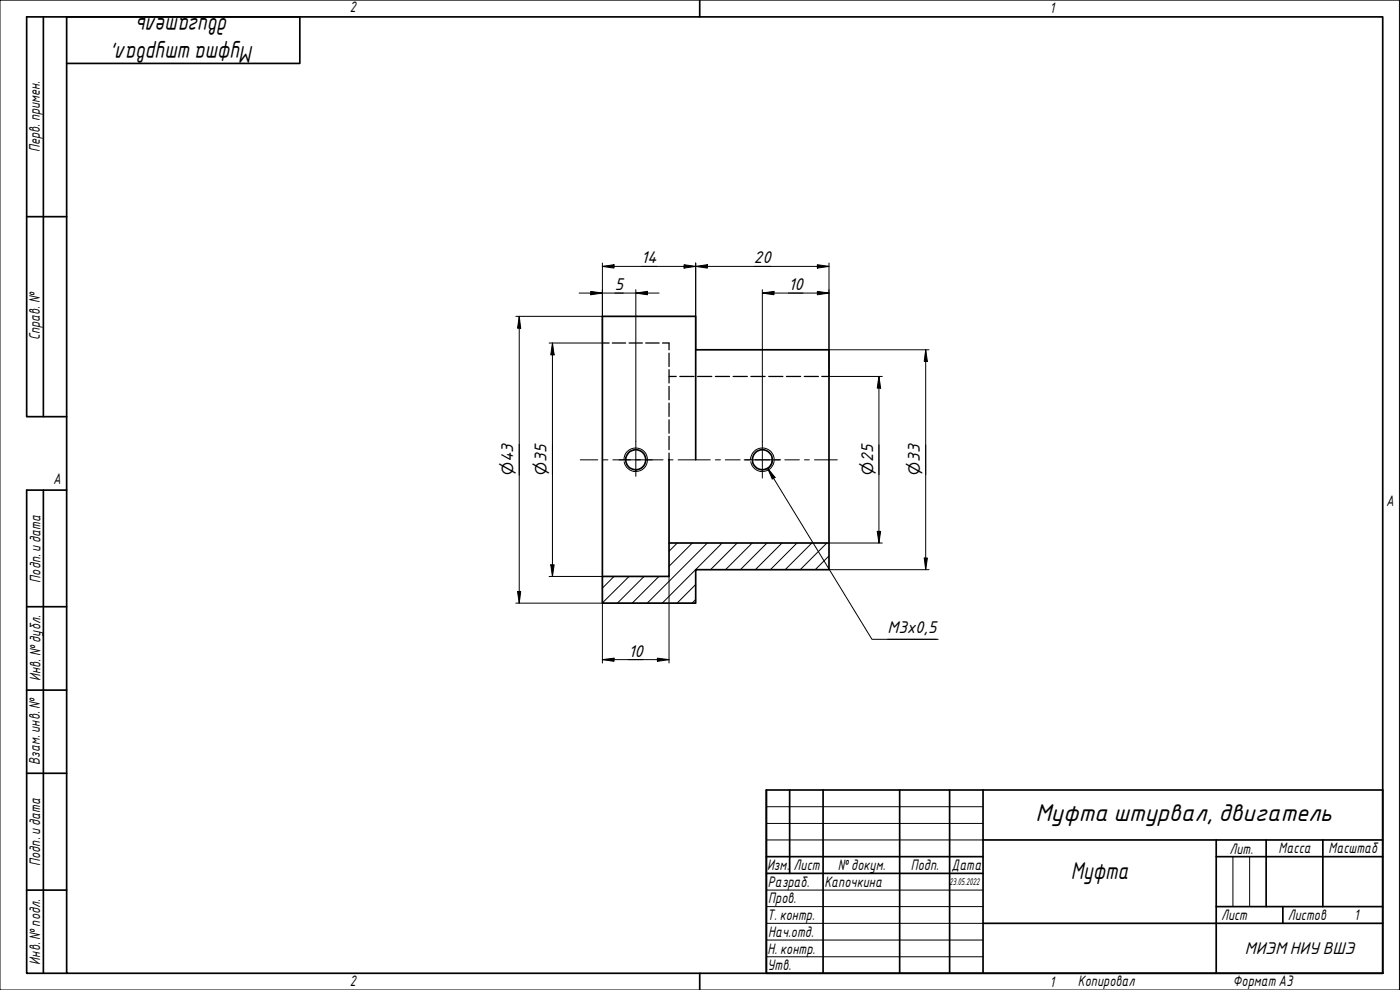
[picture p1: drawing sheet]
<svg xmlns="http://www.w3.org/2000/svg" width="420mm" height="297mm" viewBox="0 0 420 297" stroke-linecap="round" stroke-linejoin="round" font-family="sans-serif">
<g fill="none" stroke="#000" stroke-width=".3">
<path d="M184.3 173l-3.5 3.5M188.8 173l-8 7.9M193.3 173l-8 8M197.7 173l-8 8M203.3 162.9l-2.5 2.5M207.8 162.9l-7 7M208.8 179.9l-1.1 1.1M208.8 175.4l-5.6 5.6M212.3 162.9l-18.1 18.1M216.7 162.9l-17.9 18.1M221.2 162.9l-8 8M225.7 162.9l-8 8"/>
<path d="M230.2 162.9l-8 8M234.7 162.9l-8 8M239.2 162.9l-8 8M243.6 162.9l-8 8M248.2 162.9l-8 8M248.8 166.8l-4.1 4.1"/>
</g>
<g fill="none" stroke="#000" stroke-width=".51">
<path d="M208.8 105h40v57.9M200.8 137.9v25M208.8 137.9v-43h-28v78.1M180.8 173h20v-10.1h48v8h-40v10.1h-28z"/>
<circle cx="190.8" cy="137.9" r="3"/>
<circle cx="228.8" cy="137.9" r="2.99"/>
</g>
<g fill="none" stroke="#000" stroke-width=".38">
<path d="M180.8 102.9h2M183.8 102.9h4M188.8 102.9h4M193.8 102.9h4M198.8 102.9h2v2.1M200.8 106v4M200.8 110.9v4M200.8 115.9v4M200.8 113h2.1M204 113h4.3M209.4 113h4.2M214.7 113h4.2"/>
<path d="M220 113h4.3M225.4 113h4.2M230.7 113h4.2M236 113h4.3M241.4 113h4.2M246.6 113h2.2M200.8 121v4M200.8 126v4M200.8 130.9v4M200.8 135.9v2"/>
</g>
<path d="M187.3 137.9a3.5 3.5 0 0 1 5-3.2 3.5 3.5 0 0 1 .6 6 3.5 3.5 0 0 1-5.6-2.2M225.2 137.9a3.6 3.6 0 0 1 5.1-3.2 3.6 3.6 0 0 1 .7 6 3.6 3.6 0 0 1-5.7-2.2" fill="none" stroke="#000" stroke-width=".3"/>
<path d="M20 5.1h395v286.9h-395zM210 0v5.1M210 292v5" fill="none" stroke="#000" stroke-width=".51"/>
<path d="M0 0h420v297h-420z" fill="none" stroke="#000" stroke-width=".3"/>
<g fill="none" stroke="#000" stroke-width=".51">
<path d="M230 237h185v55h-185zM237 237v25.1M247 237v55M270 237v55M285 237v55M295 237v55M230 257h65M295 252h120M365 257h50M365 252v40M380 252v20M397 252v20"/>
<path d="M230 262.1h65M295 277h120M365 272h50M385 272v5"/>
</g>
<path d="M230 242h65M230 247.1h65M230 252h65M370 257v15M375 257v15M230 267.1h65M230 272h65M230 277h65M230 282.1h65M230 287.1h65" fill="none" stroke="#000" stroke-width=".3"/>
<path d="M13 5.1v119.9M20 19h70v-13.9h-82v119.9h12M8 65h12M13 147.1v144.9M20 147.1h-12v144.9h12M8 182h12M8 207.1h12M8 232h12M8 267.1h12" fill="none" stroke="#000" stroke-width=".51"/>
<path d="M185.8 138h10M190.8 132.4v10.5M223.3 138h11M228.8 132.4v11" fill="none" stroke="#000" stroke-width=".3"/>
<g fill="none" stroke="#000" stroke-width=".3">
<path d="M174.1 138h5.3M180.9 138h1.5M183.9 138h5.3M190.7 138h1.5M193.7 138h5.3M200.5 138h1.5M203.5 138h9.7M214.7 138h1.5M217.7 138h4.4M223.6 138h1.5M226.6 138h4.4M232.5 138h1.5"/>
<path d="M235.5 138h4.4M241.4 138h1.5M244.4 138h6.9"/>
</g>
<g fill="none" stroke="#000" stroke-width=".3">
<path d="M180.8 79.9l3.5-.5v1zM180.8 78.9v24h-16M180.8 79.9h68M205.3 79.4l3.5 .5-3.5 .5zM208.8 79.9l3.5-.5v1zM208.8 78.9v26.1M245.3 79.4l3.5 .5-3.5 .5zM248.8 78.9v34.1h16M154.8 94.9h26M155.8 94.9l.5 3.6h-1zM155.8 94.9v86.1M173.8 87.9h24"/>
<path d="M177.3 87.4l3.5 .5-3.5 .5zM190.8 87.9l3.5-.5v1zM190.8 86.9v45.5M228.8 87.9l3.5-.5v1zM228.8 87.9h20M228.8 86.9v45.5M245.3 87.4l3.5 .5-3.5 .5zM165.8 102.9l.5 3.6h-1zM165.8 102.9v70.1M248.8 105h30M263.8 113l.5 3.4h-1zM263.8 113v49.9"/>
<path d="M277.8 105l.5 3.4h-.9zM277.8 105v65.9M231.8 138l-.5 1.6-.8 .8-1 .5M230.4 140.5l2.2 2.7-.8 .5zM230.4 140.5l31.3 51.3h19.9M263.3 159.4h1l-.5 3.5zM155.3 177.5h1l-.5 3.5zM164.8 173h16v25.9M165.3 169.5h1l-.5 3.5zM200.8 173v25.9M248.8 162.9h16M248.8 170.9h30"/>
<path d="M277.4 167.4h.9l-.5 3.5zM154.8 181h26M180.8 197.9l3.5-.4v.9zM180.8 197.9h20M197.3 197.5l3.5 .4-3.5 .5zM266.4 191.8h14.7"/>
</g>
<g fill="#000">
<path d="M180.8 79.9l3.5-.5v1z" fill-rule="evenodd"/>
<path d="M208.8 79.9l3.5-.5v1z" fill-rule="evenodd"/>
<path d="M155.8 94.9l.5 3.6h-1z" fill-rule="evenodd"/>
<path d="M177.3 87.4l3.5 .5-3.5 .5z" fill-rule="evenodd"/>
<path d="M190.8 87.9l3.5-.5v1z" fill-rule="evenodd"/>
<path d="M205.3 79.4l3.5 .5-3.5 .5z" fill-rule="evenodd"/>
<path d="M228.8 87.9l3.5-.5v1z" fill-rule="evenodd"/>
<path d="M245.3 79.4l3.5 .5-3.5 .5z" fill-rule="evenodd"/>
<path d="M245.3 87.4l3.5 .5-3.5 .5z" fill-rule="evenodd"/>
<path d="M165.8 102.9l.5 3.6h-1z" fill-rule="evenodd"/>
<path d="M263.8 113l.5 3.4h-1z" fill-rule="evenodd"/>
<path d="M277.8 105l.5 3.4h-.9z" fill-rule="evenodd"/>
<path d="M230.4 140.5l2.2 2.7-.8 .5z" fill-rule="evenodd"/>
<path d="M263.3 159.4h1l-.5 3.5z" fill-rule="evenodd"/>
<path d="M155.3 177.5h1l-.5 3.5z" fill-rule="evenodd"/>
<path d="M165.3 169.5h1l-.5 3.5z" fill-rule="evenodd"/>
<path d="M277.4 167.4h.9l-.5 3.5z" fill-rule="evenodd"/>
<path d="M180.8 197.9l3.5-.4v.9z" fill-rule="evenodd"/>
<path d="M197.3 197.5l3.5 .4-3.5 .5z" fill-rule="evenodd"/>
</g>
<g font-size="7">
<text x="68.6" y="5.3" transform="rotate(180 68.6 5.3)">двигатель</text>
<text x="76.2" y="13.7" transform="rotate(180 76.2 13.7)">Муфта штурвал,</text>
<text x="310.8" y="246.2">Муфта штурвал, двигатель</text>
<text x="321.4" y="263.8">Муфта</text>
</g>
<g font-size="4.9">
<text x="192.5" y="79">14</text>
<text x="226.3" y="79">20</text>
<text x="184.5" y="87">5</text>
<text x="236.6" y="87">10</text>
<text x="266.4" y="190">М3х0,5</text>
<text x="188.6" y="197.1">10</text>
<text x="373.6" y="286.2">МИЭМНИУВШЭ</text>
</g>
<g font-size="4.6">
<text x="154.1" y="142.6" transform="rotate(-90 154.1 142.6)">⌀43</text>
<text x="164" y="142.4" transform="rotate(-90 164 142.4)">⌀35</text>
<text x="262.1" y="142.4" transform="rotate(-90 262.1 142.4)">⌀25</text>
<text x="276.1" y="142.4" transform="rotate(-90 276.1 142.4)">⌀33</text>
</g>
<g font-size="4.4">
<text x="105" y="3.7">2</text>
<text x="315" y="3.8">1</text>
<text x="11.9" y="45.6" transform="rotate(-90 11.9 45.6)">Перв. примен.</text>
<text x="12" y="102.2" transform="rotate(-90 12 102.2)">Справ. №</text>
<text x="16" y="145.2">A</text>
<text x="416" y="151.7">A</text>
<text x="12.2" y="174.8" transform="rotate(-90 12.2 174.8)">Подп. идата</text>
<text x="12.2" y="204.3" transform="rotate(-90 12.2 204.3)">Инв. №дубл.</text>
<text x="12" y="229.5" transform="rotate(-90 12 229.5)">Взам. инв. №</text>
<text x="369" y="256.1">Лит.</text>
<text x="383.7" y="256.1">Масса</text>
<text x="398.7" y="256.1">Масштаб</text>
<text x="12.1" y="259.8" transform="rotate(-90 12.1 259.8)">Подп. идата</text>
<text x="230.2" y="261.1">Изм.</text>
<text x="238.2" y="261.1">Лист</text>
<text x="251.5" y="261">№докум.</text>
<text x="273.4" y="261.2">Подп.</text>
<text x="285.6" y="261.2">Дата</text>
<text x="230.4" y="266.1">Разраб.</text>
<text x="247.4" y="266.1">Капочкина</text>
<text x="230.6" y="271.1">Пров.</text>
<text x="230.3" y="276.1">Т. контр.</text>
<text x="230.5" y="281.1">Нач.отд.</text>
<text x="366.5" y="276.1">Лист</text>
<text x="386.5" y="276.1">Листов</text>
<text x="406.4" y="276">1</text>
<text x="230.4" y="286.1">Н. контр.</text>
<text x="12.1" y="289.4" transform="rotate(-90 12.1 289.4)">Инв. №подл.</text>
<text x="230.3" y="291.1">Утв.</text>
<text x="105" y="295.9">2</text>
<text x="315" y="296.1">1</text>
<text x="323.5" y="295.8">Копировал</text>
<text x="370" y="295.8">Формат А3</text>
</g>
<text font-size="2.8" x="285" y="265.5">23.05.2022</text>
</svg>
